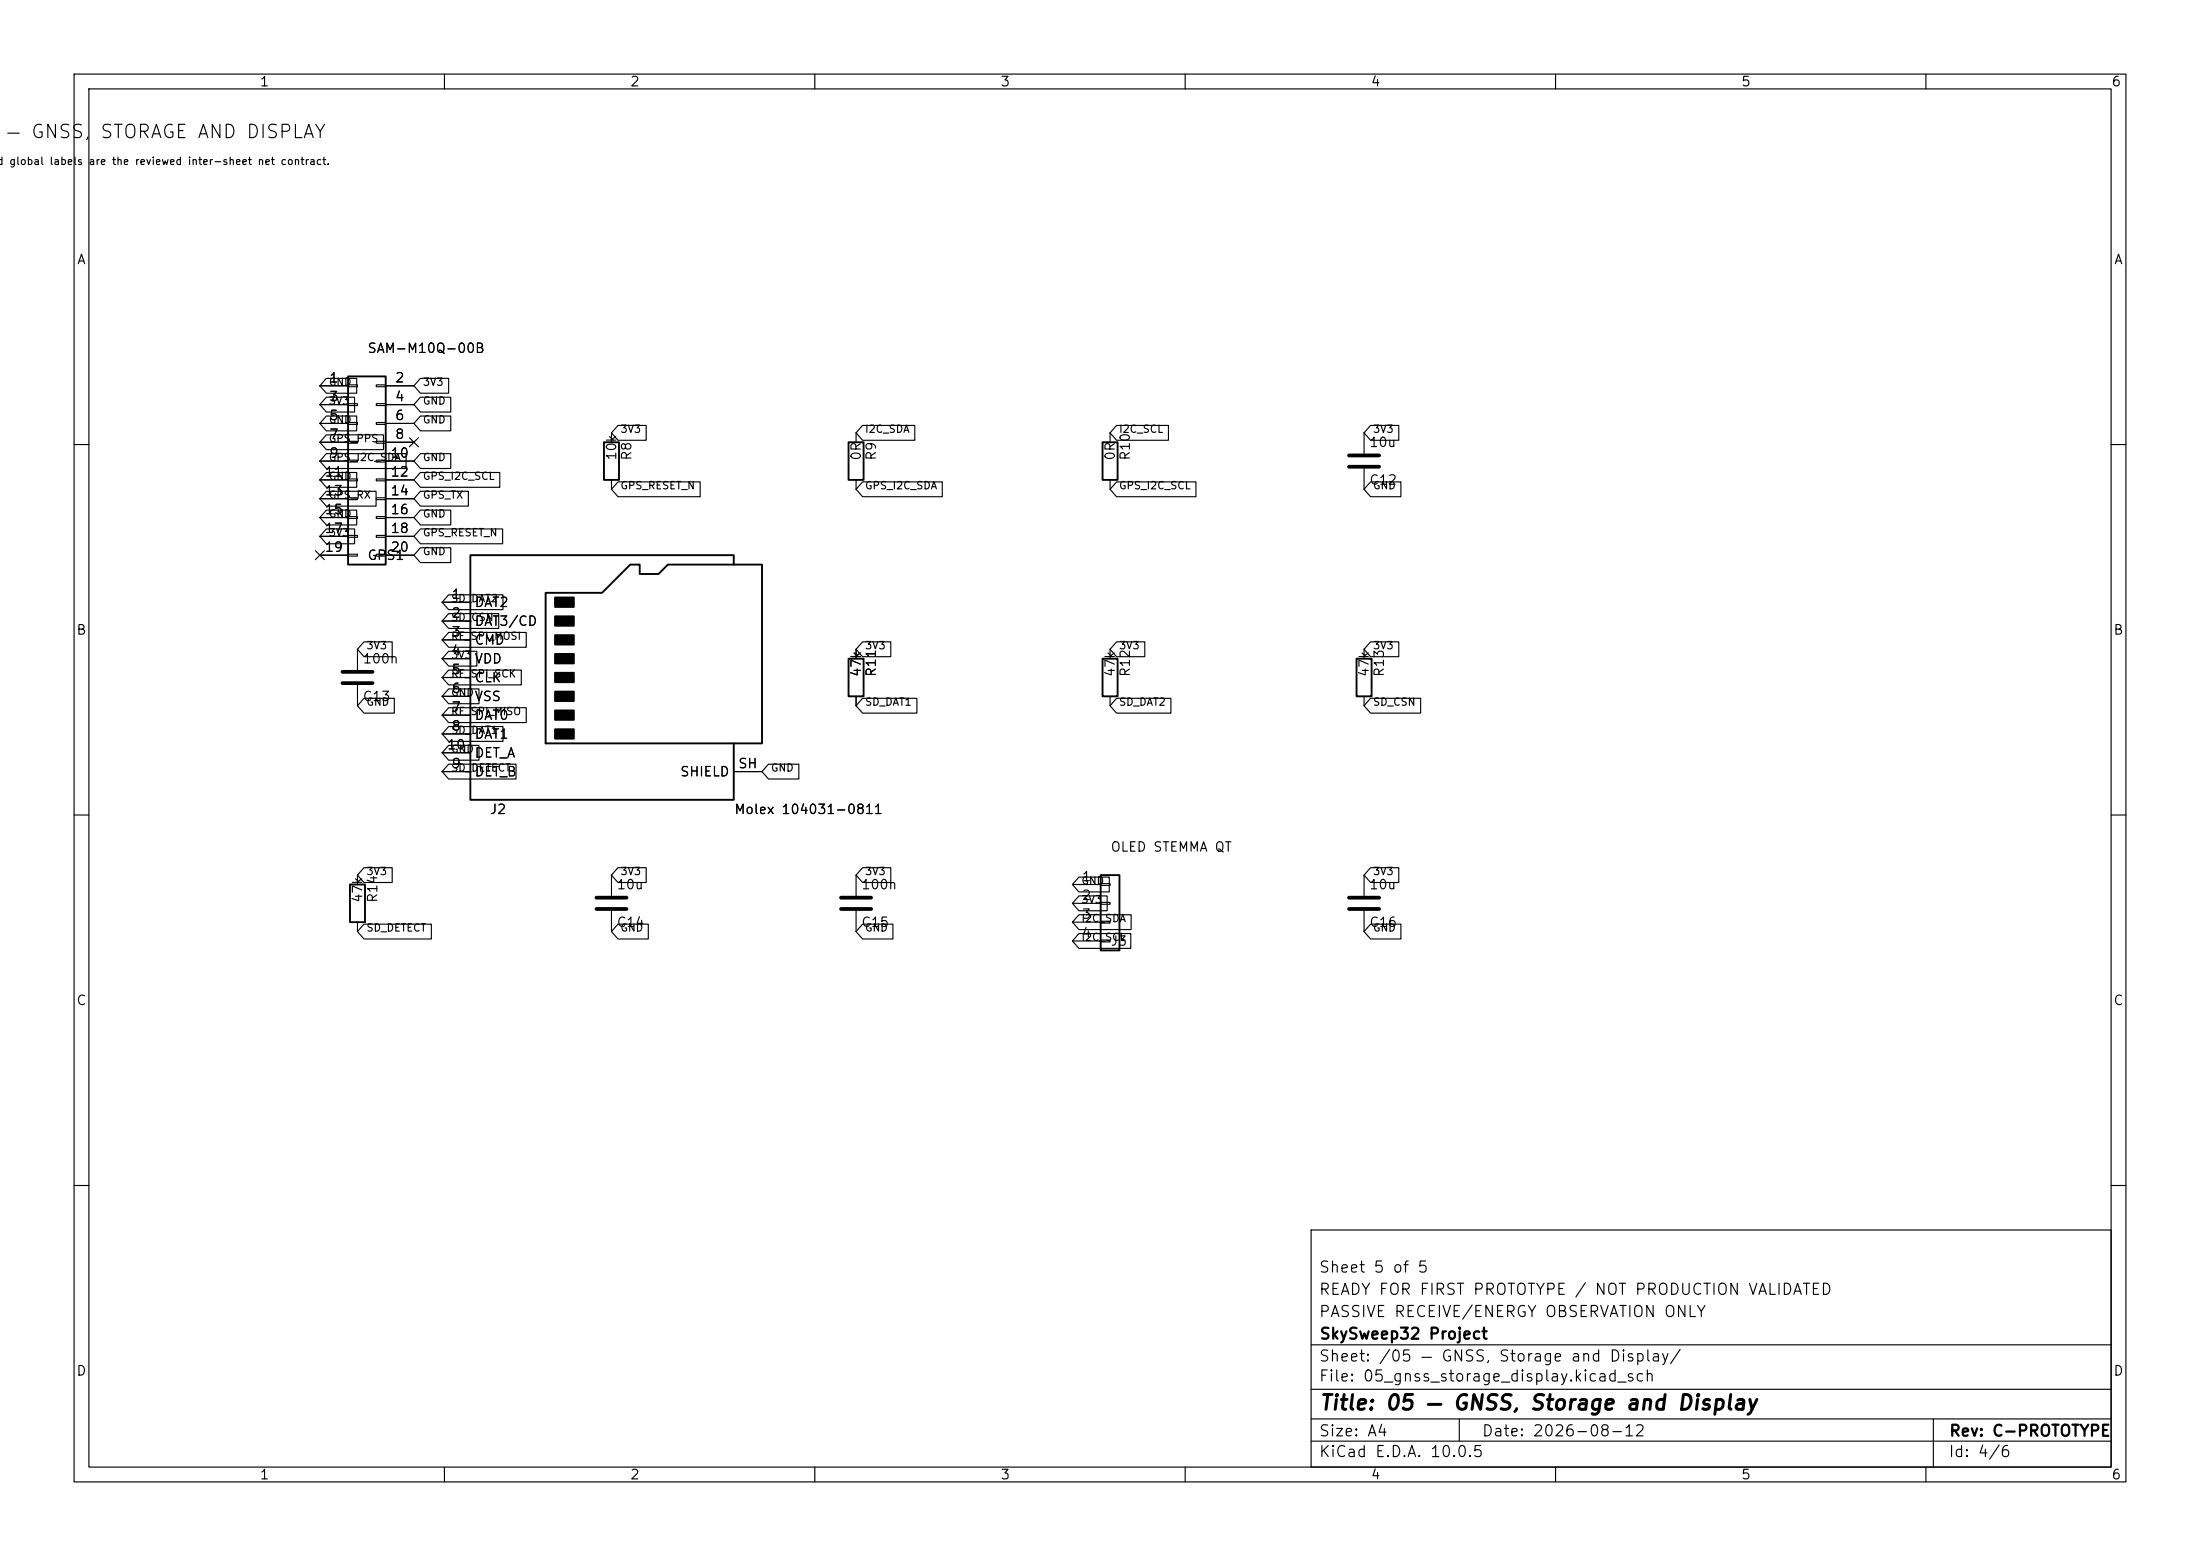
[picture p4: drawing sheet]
<svg xmlns="http://www.w3.org/2000/svg" width="297mm" height="210mm" viewBox="0 0 297 210" stroke-linecap="round" stroke-linejoin="round" font-family="sans-serif">
<g fill="none" stroke="#000" stroke-width=".15">
<path d="M10 10h277v190h-277zM12 12h273v186h-273zM60 10v2M110 10v2M160 10v2M210 10v2M260 10v2M43.2 52.1h3.8M43.2 54.6h3.8M43.2 57.2h3.8M43.2 59.7h3.8M44.1 56.1h4.1v2.1h-4.1l-.9-1z"/>
<path d="M44.1 58.7h7.7v2h-7.7l-.9-1zM44.1 53.6h3.8v2h-3.8l-.9-1zM44.1 51.1h4.1v2h-4.1l-.9-1zM47 51.9h1.3v.3h-1.3zM47 54.5h1.3v.2h-1.3zM47 57h1.3v.3h-1.3zM47 59.6h1.3v.2h-1.3zM50.8 51.9h1.3v.3h-1.3zM50.8 54.5h1.3v.2h-1.3zM50.8 57h1.3v.3h-1.3zM50.8 59.6h1.3v.2h-1.3zM52.1 52.1h3.8"/>
<path d="M52.1 54.6h3.8M52.1 57.2h3.8M52.1 59.7h3.8M55.3 59.1l1.2 1.2M56.5 59.1l-1.2 1.2M56.8 53.6h4.1v2h-4.1l-.9-1zM56.8 56.1h4.1v2.1h-4.1l-.9-1zM56.8 51.1h3.8v2h-3.8l-.9-1zM82.5 58.4v1.3M83.4 57.4h3.8v2h-3.8l-.9-1zM115.6 58.4v1.3M116.4 57.4h7.1v2h-7.1l-.8-1z"/>
<path d="M149.9 58.4v1.3M150.7 57.4h7v2h-7l-.8-1zM184.1 58.4v2.8M185 57.4h3.8v2h-3.8l-.9-1zM10 60h2M42.6 74.3l1.2 1.2M43.2 62.2h3.8M43.2 64.8h3.8M43.2 67.3h3.8M43.2 69.9h3.8M43.2 72.4h3.8M43.2 74.9h3.8"/>
<path d="M43.8 74.3l-1.2 1.2M44.1 61.2h10.7v2h-10.7l-.9-1zM44.1 63.8h4.1v2h-4.1l-.9-1zM44.1 66.3h6.7v2h-6.7l-.9-1zM44.1 68.8h4.1v2.1h-4.1l-.9-1zM44.1 71.4h3.8v2h-3.8l-.9-1zM47 62.1h1.3v.3h-1.3zM47 64.6h1.3v.3h-1.3zM47 67.2h1.3v.2h-1.3zM47 69.7h1.3v.3h-1.3zM47 72.3h1.3v.2h-1.3zM47 74.8h1.3v.3h-1.3z"/>
<path d="M50.8 62.1h1.3v.3h-1.3zM50.8 64.6h1.3v.3h-1.3zM50.8 67.2h1.3v.2h-1.3zM50.8 69.7h1.3v.3h-1.3zM50.8 72.3h1.3v.2h-1.3zM50.8 74.8h1.3v.3h-1.3zM52.1 62.2h3.8M52.1 64.8h3.8M52.1 67.3h3.8M52.1 69.9h3.8M52.1 72.4h3.8M52.1 74.9h3.8"/>
<path d="M56.8 73.9h4.1v2h-4.1l-.9-1zM56.8 66.3h6.4v2h-6.4l-.9-1zM56.8 68.8h4.1v2.1h-4.1l-.9-1zM56.8 63.8h10.7v2h-10.7l-.9-1zM56.8 61.2h4.1v2h-4.1l-.9-1zM56.8 71.4h11.1v2h-11.1l-.9-1zM82.5 64.8v1.2M83.4 65h11.1v2h-11.1l-.9-1zM115.6 64.8v1.2M116.4 65h10.8v2h-10.8l-.8-1zM149.9 64.8v1.2M150.7 65h10.8v2h-10.8l-.8-1z"/>
<path d="M184.1 63.2v2.8M185 65h4.1v2h-4.1l-.9-1zM285 60h2M48.3 87.6v2.8M48.3 92.5v2.8M49.1 86.6h3.8v2h-3.8l-.8-1zM49.1 94.2h4.1v2.1h-4.1l-.8-1zM59.7 81.3h3.8M59.7 83.8h3.8M59.7 86.4h3.8M59.7 88.9h3.8M59.7 91.4h3.8"/>
<path d="M59.7 94h3.8M59.7 96.5h3.8M59.7 99.1h3.8M60.6 98.1h7.3v2h-7.3l-.9-1zM60.6 85.4h10.4v2h-10.4l-.9-1zM60.6 80.3h7.3v2h-7.3l-.9-1zM60.6 82.8h6.7v2h-6.7l-.9-1zM60.6 87.9h3.8v2h-3.8l-.9-1zM60.6 90.4h9.8v2h-9.8l-.9-1zM60.6 93h4.1v2h-4.1l-.9-1zM60.6 95.5h10.4v2h-10.4l-.9-1zM115.6 87.6v1.3"/>
<path d="M115.6 94v1.3M116.4 86.6h3.9v2h-3.9l-.8-1zM116.4 94.2h7.4v2.1h-7.4l-.8-1zM149.9 87.6v1.3M149.9 94v1.3M150.7 94.2h7.4v2.1h-7.4l-.8-1zM150.7 86.6h3.8v2h-3.8l-.8-1zM184.1 87.6v1.3M184.1 94v1.3M185 86.6h3.8v2h-3.8l-.9-1zM185 94.2h6.8v2.1h-6.8l-.9-1zM10 110h2"/>
<path d="M48.3 118.1v1.3M49.1 117.1h3.8v2h-3.8l-.8-1zM59.7 104.1h3.8M59.7 101.6h3.8M60.6 103.1h9.1v2h-9.1l-.9-1zM60.6 100.6h4.1v2h-4.1l-.9-1zM82.5 118.1v2.8M83.4 117.1h3.8v2h-3.8l-.9-1zM99.1 104.1h3.8M103.7 103.1h4.1v2h-4.1l-.8-1zM115.6 118.1v2.8M116.4 117.1h3.9v2h-3.9l-.8-1z"/>
<path d="M144.8 119.4h3.8M145.7 118.4h4.1v2h-4.1l-.9-1zM148.6 119.3h1.3v.2h-1.3zM184.1 118.1v2.8M185 117.1h3.8v2h-3.8l-.9-1zM285 110h2M48.3 124.5v1.2M49.1 124.7h9.1v2h-9.1l-.8-1zM82.5 122.9v2.8M83.4 124.7h4.1v2h-4.1l-.9-1zM115.6 122.9v2.8M116.4 124.7h4.1v2h-4.1l-.8-1z"/>
<path d="M144.8 121.9h3.8M144.8 124.5h3.8M144.8 127h3.8M145.7 120.9h3.8v2h-3.8l-.9-1zM145.7 123.5h7v2h-7l-.9-1zM145.7 126h7v2h-7l-.9-1zM148.6 121.8h1.3v.2h-1.3zM148.6 124.3h1.3v.3h-1.3zM148.6 126.9h1.3v.2h-1.3zM184.1 122.9v2.8M185 124.7h4.1v2h-4.1l-.9-1zM10 160h2"/>
<path d="M177 166h108v32h-108zM285 160h2M60 198v2M110 198v2M160 198v2M177 194.5h108M177 191.5h108M177 187.5h108M177 181.5h108M197 191.5v3M210 198v2M260 198v2"/>
<path d="M261 191.5v6.5"/>
</g>
<path d="M47 50.8h5.1v25.4h-5.1zM81.5 59.7h2.1v5.1h-2.1zM114.6 59.7h2v5.1h-2zM148.8 59.7h2.1v5.1h-2.1zM99.1 76.2v-1.3h-35.6v33.1h35.6v-7.7M73.7 80h7.6l3.8-3.8h1.3v1.3h2.5l1.3-1.3h12.7v24.1h-29.2zM114.6 88.9h2v5.1h-2zM148.8 88.9h2.1v5.1h-2.1zM183.1 88.9h2.1v5.1h-2.1zM47.2 119.4h2.1v5.1h-2.1zM148.6 118.1h2.5v10.2h-2.5z" fill="none" stroke="#000" stroke-width=".25"/>
<path d="M182.1 61.5h4.1M182.1 63h4.1M46.2 90.7h4.1M46.2 92.2h4.1M80.5 121.2h4.1M80.5 122.7h4.1M113.5 121.2h4.1M113.5 122.7h4.1M182.1 121.2h4.1M182.1 122.7h4.1" fill="none" stroke="#000" stroke-width=".51"/>
<path d="M74.9 80.6h2.6v1.3h-2.6zM74.9 83.2h2.6v1.3h-2.6zM74.9 85.7h2.6v1.3h-2.6zM74.9 88.3h2.6v1.2h-2.6zM74.9 90.8h2.6v1.3h-2.6zM74.9 93.3h2.6v1.3h-2.6zM74.9 95.9h2.6v1.3h-2.6zM74.9 98.4h2.6v1.3h-2.6z" fill="#000" stroke="#000" stroke-width=".25"/>
<text font-size="2" x="178" y="190.8">Title: 05 — GNSS, Storage and Display</text>
<g font-size="1.8">
<text x=".6" y="19.1">— GNSS,</text>
<text x="13.4" y="19.1">STORAGE AND DISPLAY</text>
</g>
<g font-size="1.5">
<text x="178" y="172.1">Sheet 5 of 5</text>
<text x="178" y="178.1">PASSIVE RECEIVE/ENERGY OBSERVATION ONLY</text>
<text x="178" y="175.1">READY FOR FIRST PROTOTYPE / NOT PRODUCTION VALIDATED</text>
<text x="178" y="184.1">Sheet: /05 — GNSS, Storage and Display/</text>
<text x="178" y="181.1">SkySweep32 Project</text>
<text x="178" y="186.8">File: 05_gnss_storage_display.kicad_sch</text>
<text x="178" y="197">KiCad E.D.A. 10.0.5</text>
<text x="178" y="194.2">Size: A4</text>
<text x="200" y="194.2">Date: 2026-08-12</text>
<text x="263" y="197">Id: 4/6</text>
<text x="263" y="194.2">Rev: C-PROTOTYPE</text>
</g>
<g font-size="1.3">
<text x="35" y="12">1</text>
<text x="85" y="12">2</text>
<text x="135" y="12">3</text>
<text x="185" y="12">4</text>
<text x="235" y="12">5</text>
<text x="285" y="12">6</text>
<text x="10.3" y="36">A</text>
<text x="285.3" y="36">A</text>
<text x="49.5" y="48">SAM-M10Q-00B</text>
<text x="44.4" y="51.9">1</text>
<text x="53.2" y="51.9">2</text>
<text x="44.4" y="54.5">3</text>
<text x="44.4" y="57">5</text>
<text x="44.4" y="59.6">7</text>
<text x="53.2" y="54.5">4</text>
<text x="53.2" y="57">6</text>
<text x="53.2" y="59.6">8</text>
<text x="43.7" y="64.6">11</text>
<text x="44.4" y="62.1">9</text>
<text x="52.6" y="62.1">10</text>
<text x="52.6" y="64.6">12</text>
<text x="83.5" y="62.2" transform="rotate(-90 83.5 62.2)">10k</text>
<text x="85.5" y="62.2" transform="rotate(-90 85.5 62.2)">R8</text>
<text x="116.5" y="62.2" transform="rotate(-90 116.5 62.2)">0R</text>
<text x="118.6" y="62.2" transform="rotate(-90 118.6 62.2)">R9</text>
<text x="150.8" y="62.2" transform="rotate(-90 150.8 62.2)">0R</text>
<text x="152.9" y="62.2" transform="rotate(-90 152.9 62.2)">R10</text>
<text x="184.8" y="65.7">C12</text>
<text x="184.8" y="60.7">10u</text>
<text x="43.7" y="67.2">13</text>
<text x="43.7" y="69.7">15</text>
<text x="52.6" y="67.2">14</text>
<text x="52.6" y="69.7">16</text>
<text x="43.7" y="72.3">17</text>
<text x="43.7" y="74.8">19</text>
<text x="49.5" y="75.9">GPS1</text>
<text x="52.6" y="72.3">18</text>
<text x="52.6" y="74.8">20</text>
<text x="60.9" y="81.1">1</text>
<text x="60.9" y="83.7">2</text>
<text x="64" y="82.2">DAT2</text>
<text x="10.2" y="86">B</text>
<text x="48.9" y="89.9">100n</text>
<text x="60.9" y="86.2">3</text>
<text x="60.9" y="88.8">4</text>
<text x="64" y="84.8">DAT3/CD</text>
<text x="64" y="87.3">CMD</text>
<text x="64" y="89.9">VDD</text>
<text x="285.2" y="86">B</text>
<text x="48.9" y="94.9">C13</text>
<text x="60.9" y="91.3">5</text>
<text x="60.9" y="93.8">6</text>
<text x="64" y="92.4">CLK</text>
<text x="64" y="94.9">VSS</text>
<text x="116.5" y="91.5" transform="rotate(-90 116.5 91.5)">47k</text>
<text x="118.6" y="91.5" transform="rotate(-90 118.6 91.5)">R11</text>
<text x="150.8" y="91.5" transform="rotate(-90 150.8 91.5)">47k</text>
<text x="152.9" y="91.5" transform="rotate(-90 152.9 91.5)">R12</text>
<text x="185.1" y="91.5" transform="rotate(-90 185.1 91.5)">47k</text>
<text x="187.1" y="91.5" transform="rotate(-90 187.1 91.5)">R13</text>
<text x="60.3" y="101.5">10</text>
<text x="60.9" y="96.4">7</text>
<text x="60.9" y="98.9">8</text>
<text x="64" y="97.5">DAT0</text>
<text x="64" y="100">DAT1</text>
<text x="60.9" y="104">9</text>
<text x="64" y="105.1">DET_B</text>
<text x="64" y="102.6">DET_A</text>
<text x="91.7" y="105.1">SHIELD</text>
<text x="99.6" y="104">SH</text>
<text x="66" y="110.2">J2</text>
<text x="99" y="110.2">Molex 104031-0811</text>
<text x="146" y="119.2">1</text>
<text x="149.8" y="115.3">OLED STEMMA QT</text>
<text x="49.2" y="121.9" transform="rotate(-90 49.2 121.9)">47k</text>
<text x="51.3" y="121.9" transform="rotate(-90 51.3 121.9)">R14</text>
<text x="83.2" y="125.4">C14</text>
<text x="83.2" y="120.3">10u</text>
<text x="116.2" y="125.4">C15</text>
<text x="116.2" y="120.3">100n</text>
<text x="146" y="121.8">2</text>
<text x="146" y="124.3">3</text>
<text x="184.8" y="125.4">C16</text>
<text x="184.8" y="120.3">10u</text>
<text x="146" y="126.9">4</text>
<text x="149.8" y="128">J3</text>
<text x="10.2" y="136">C</text>
<text x="285.2" y="136">C</text>
<text x="10.2" y="186">D</text>
<text x="285.2" y="186">D</text>
<text x="35" y="200">1</text>
<text x="85" y="200">2</text>
<text x="135" y="200">3</text>
<text x="185" y="200">4</text>
<text x="235" y="200">5</text>
<text x="285" y="200">6</text>
</g>
<g font-size="1">
<text x="-.5" y="22.5">d global labels are the reviewed inter-sheet net contract.</text>
<text x="44.3" y="52.3">GND</text>
<text x="57" y="52.3">3V3</text>
<text x="44.3" y="57.4">GND</text>
<text x="44.3" y="59.9">GPS_PPS</text>
<text x="44.3" y="54.9">3V3</text>
<text x="57" y="54.9">GND</text>
<text x="57" y="57.4">GND</text>
<text x="83.7" y="58.7">3V3</text>
<text x="116.7" y="58.7">I2C_SDA</text>
<text x="151" y="58.7">I2C_SCL</text>
<text x="185.3" y="58.7">3V3</text>
<text x="44.3" y="62.5">GPS_I2C_SDA</text>
<text x="44.3" y="65">GND</text>
<text x="57" y="65">GPS_I2C_SCL</text>
<text x="57" y="62.5">GND</text>
<text x="44.3" y="67.6">GPS_RX</text>
<text x="44.3" y="70.1">GND</text>
<text x="57" y="67.6">GPS_TX</text>
<text x="57" y="70.1">GND</text>
<text x="83.7" y="66.3">GPS_RESET_N</text>
<text x="116.7" y="66.3">GPS_I2C_SDA</text>
<text x="151" y="66.3">GPS_I2C_SCL</text>
<text x="185.3" y="66.3">GND</text>
<text x="44.3" y="72.6">3V3</text>
<text x="57" y="75.2">GND</text>
<text x="57" y="72.6">GPS_RESET_N</text>
<text x="60.8" y="81.5">SD_DAT2</text>
<text x="49.4" y="87.9">3V3</text>
<text x="60.8" y="86.6">RF_SPI_MOSI</text>
<text x="60.8" y="84.1">SD_CSN</text>
<text x="60.8" y="89.1">3V3</text>
<text x="116.7" y="87.9">3V3</text>
<text x="151" y="87.9">3V3</text>
<text x="185.3" y="87.9">3V3</text>
<text x="49.4" y="95.5">GND</text>
<text x="60.8" y="91.7">RF_SPI_SCK</text>
<text x="60.8" y="94.2">GND</text>
<text x="116.7" y="95.5">SD_DAT1</text>
<text x="151" y="95.5">SD_DAT2</text>
<text x="185.3" y="95.5">SD_CSN</text>
<text x="60.8" y="99.3">SD_DAT1</text>
<text x="60.8" y="101.8">GND</text>
<text x="60.8" y="96.8">RF_SPI_MISO</text>
<text x="60.8" y="104.4">SD_DETECT</text>
<text x="104" y="104.4">GND</text>
<text x="49.4" y="118.4">3V3</text>
<text x="83.7" y="118.4">3V3</text>
<text x="116.7" y="118.4">3V3</text>
<text x="145.9" y="119.6">GND</text>
<text x="185.3" y="118.4">3V3</text>
<text x="49.4" y="126">SD_DETECT</text>
<text x="83.7" y="126">GND</text>
<text x="116.7" y="126">GND</text>
<text x="145.9" y="122.2">3V3</text>
<text x="145.9" y="124.7">I2C_SDA</text>
<text x="185.3" y="126">GND</text>
<text x="145.9" y="127.2">I2C_SCL</text>
</g>
</svg>
